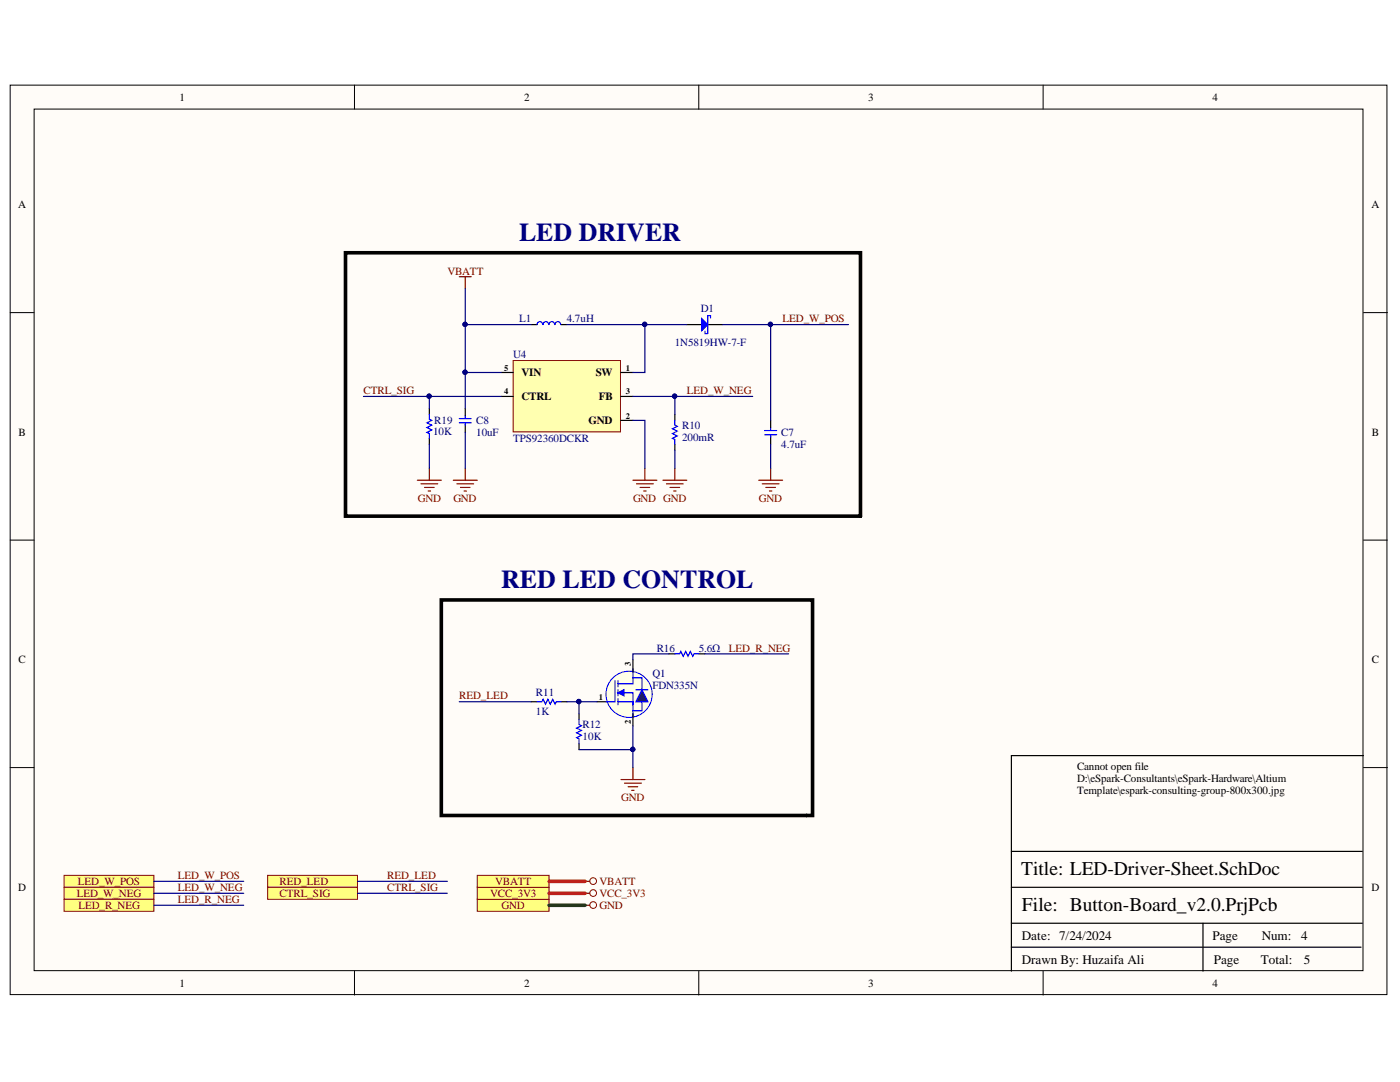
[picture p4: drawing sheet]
<svg xmlns="http://www.w3.org/2000/svg" width="279mm" height="216mm" viewBox="0 0 279 216" stroke-linecap="round" stroke-linejoin="round" font-family="sans-serif">
<g fill="#fffcf8" stroke="#000" stroke-width=".2">
<path d="M2 17h274.8v181.5h-274.8z"/>
<path d="M6.8 21.8h265.2v171.9h-265.2z"/>
</g>
<path d="M70.7 17v4.8M139.5 17v4.8M208.2 17v4.8M2 62.4h4.8M272.1 62.4h4.8M2 107.8h4.8M272.1 107.8h4.8M2 153.2h4.8M272.1 153.2h4.8M70.7 193.8v4.8M139.5 193.8v4.8M208.2 193.8v4.8" fill="none" stroke="#000" stroke-width=".2"/>
<path d="M119.1 140h2.4M272.1 150.8h-70.3v43M201.8 177.1h70.1M201.8 169.9h70.1M201.8 189h69.8M201.8 184.2h70.1M240.1 184.2v9.6" fill="none" stroke="#000" stroke-width=".24"/>
<circle cx="125.5" cy="138.5" r="4.6" fill="#ffffe8" stroke="#00f" stroke-width=".2"/>
<path d="M122.7 135.8v4.2h-1.8M123.3 138.2h3v2.4M123.3 135.8v1.2M123.3 137.6v1.2M123.3 139.4v1.2M126.3 133.5v2.9h-3M123.3 140h3v3" fill="none" stroke="#00f" stroke-width=".24"/>
<path d="M123.3 138.2l1.2-.6v1.2z" fill="#00f"/>
<path d="M123.3 138.2l1.2-.6v1.2zM126.3 135.2h1.8v6.6h-1.8M126.9 137.6h2.4" fill="none" stroke="#00f" stroke-width=".24"/>
<path d="M126.3 131.7v2.4M126.3 142.4v2.4" fill="none" stroke="#000" stroke-width=".24"/>
<path d="M128.1 137.6l1.2 2.4h-2.4z" fill="#073763"/>
<path d="M128.1 137.6l1.2 2.4h-2.4zM107.2 140h.9l.3-.5 .5 1 .4-1 .5 1 .5-1 .5 1 .2-.5h1M115.6 143.6v1l.4 .2-.9 .5 .9 .5-.9 .4 .9 .5-.9 .5 .5 .2v1" fill="none" stroke="#00f" stroke-width=".24"/>
<path d="M123.9 155.6h4.8M124.6 156.3h3.4M125.4 157h1.9M126.1 157.7h.5M126.3 153.2v2.4" fill="none" stroke="#800000" stroke-width=".24"/>
<path d="M106 140h1.2M112 140h1.2M115.6 142.4v1.2M115.6 148.4v1.2" fill="none" stroke="#000" stroke-width=".24"/>
<g fill="#ffff80" stroke="#800000" stroke-width=".2">
<path d="M95.2 179.4h14.4v2.4h-14.4z" fill-rule="evenodd"/>
<path d="M95.2 177.1h14.4v2.3h-14.4z" fill-rule="evenodd"/>
<path d="M53.4 174.7h17.9v2.4h-17.9z" fill-rule="evenodd"/>
<path d="M53.4 177.1h17.9v2.3h-17.9z" fill-rule="evenodd"/>
<path d="M95.2 174.7h14.4v2.4h-14.4z" fill-rule="evenodd"/>
</g>
<path d="M69 50.4h102.7v52.6h-102.7zM88.1 119.7h74.1v43h-74.1z" fill="none" stroke="#000" stroke-width=".72"/>
<g fill="#ffff80" stroke="#800000" stroke-width=".2">
<path d="M12.8 174.7h17.9v2.4h-17.9z" fill-rule="evenodd"/>
<path d="M12.8 177.1h17.9v2.3h-17.9z" fill-rule="evenodd"/>
<path d="M12.8 179.4h17.9v2.4h-17.9z" fill-rule="evenodd"/>
</g>
<g fill="none" stroke="#800000" stroke-width=".2">
<circle cx="118.4" cy="175.8" r=".67"/>
<circle cx="118.4" cy="178.2" r=".67"/>
<circle cx="118.4" cy="180.6" r=".67"/>
</g>
<path d="M116.8 178.2h.9M116.8 175.9h.9M116.8 180.6h.9" fill="none" stroke="#800000" stroke-width=".24"/>
<path d="M137.1 64.8h3M141.3 64.8h2.9" fill="none" stroke="#000" stroke-width=".24"/>
<path d="M140.1 63.6l1.2 1.2-1.2 1.2z" fill="#00f"/>
<g fill="none" stroke="#00f" stroke-width=".24">
<path d="M140.1 63.6l1.2 1.2-1.2 1.2zM141.3 63l-.1 3.6h-.5v-.5M141.3 63h.5v.5M85.7 82.7v.9l.5 .3-1 .5 1 .4-1 .5 1 .5-1 .5 .5 .2v1M91.7 84.4h2.3M91.7 83.5h2.3M92.9 82.9v.5M92.9 84.4v.4M152.6 86.7h2.4M152.6 85.9h2.4M153.8 85.3v.5M153.8 86.7v.5"/>
<path d="M134.7 130.5h.9l.3-.5 .5 .9 .4-.9 .5 .9 .5-.9 .5 .9 .2-.4h1"/>
</g>
<g fill="none" stroke="#800000" stroke-width=".24">
<path d="M91.7 55.2h2.3M92.9 55.2v2.4M83.3 95.8h4.8M84 96.5h3.4M84.7 97.3h1.9M85.4 98h.5M85.7 93.4v2.4M90.5 95.8h4.7M91.2 96.5h3.3M91.9 97.3h1.9M92.6 98h.5M92.9 93.4v2.4"/>
<path d="M126.3 95.8h4.8M127 96.5h3.4M127.7 97.3h2M128.5 98h.4M128.7 93.4v2.4M132.3 95.8h4.8M133 96.5h3.4M133.7 97.3h1.9M134.4 98h.5M134.7 93.4v2.4M151.4 95.8h4.8M152.1 96.5h3.4"/>
<path d="M152.8 97.3h2M153.6 98h.4M153.8 93.4v2.4"/>
</g>
<path d="M85.7 81.5v1.2M85.7 87.5v1.2M92.9 81.5v1.4M92.9 84.7v1.6M153.8 83.9v1.4M153.8 87.1v1.6M133.5 130.5h1.2M139.5 130.5h1.2" fill="none" stroke="#000" stroke-width=".24"/>
<path d="M102.4 71.9h21.4v14.3h-21.4z" fill="#ffffb0" stroke="#800000" stroke-width=".2"/>
<path d="M100 74.3h2.4M100 79.1h2.4M106 64.8h1.2M112 64.8h1.2M123.9 74.3h2.4M123.9 79.1h2.4M123.9 83.9h2.4M134.7 82.7v1.2M134.7 88.7v1.2" fill="none" stroke="#000" stroke-width=".24"/>
<path d="M108.3 64.8a.55 .55 0 0 0-.6-.6 .55 .55 0 0 0-.5 .6M109.5 64.8a.55 .55 0 0 0-.6-.6 .55 .55 0 0 0-.5 .6M110.7 64.8a.55 .55 0 0 0-.6-.6 .55 .55 0 0 0-.5 .6M111.9 64.8a.55 .55 0 0 0-.6-.6 .55 .55 0 0 0-.5 .6M134.7 83.9v.9l.5 .3-1 .5 1 .4-1 .5 1 .5-1 .5 .5 .2v1" fill="none" stroke="#00f" stroke-width=".24"/>
<g fill="none" stroke="#000080" stroke-width=".24">
<path d="M92.9 57.6v16.7h7.1M72.5 79.1h27.5M85.7 79.1v2.4M92.9 74.3v7.2M92.9 64.8h13.1M113.2 64.8h15.5M126.3 79.1h8.4v3.6M134.7 79.1h15.5M137.1 64.8h-8.4v9.5h-2.4M144.2 64.8h9.6M169.3 64.8h-15.5v19.1M85.7 88.7v4.7"/>
<path d="M92.9 86.3v7.1M126.3 83.9h2.4v9.5M134.7 89.9v3.5M153.8 88.7v4.7M133.5 130.5h-7.2v1.2M140.7 130.5h16.7M91.7 140h14.3M113.2 140h5.9M115.6 149.6h10.7M115.6 140v2.4M126.3 144.8v8.4M30.7 175.9h17.9"/>
<path d="M30.7 178.2h17.9M71.3 175.9h18M71.3 178.2h18M30.7 180.6h17.9"/>
</g>
<g fill="#000080" stroke="#000080" stroke-width=".2">
<circle cx="126.3" cy="149.5" r=".43"/>
<circle cx="115.5" cy="140" r=".43"/>
<circle cx="92.8" cy="74.3" r=".43"/>
<circle cx="85.6" cy="79.1" r=".43"/>
<circle cx="134.6" cy="79.1" r=".43"/>
<circle cx="92.8" cy="64.7" r=".43"/>
<circle cx="128.7" cy="64.7" r=".43"/>
<circle cx="153.8" cy="64.7" r=".43"/>
</g>
<path d="M109.6 180.6h7.2" fill="none" stroke="#274e13" stroke-width=".72"/>
<path d="M109.6 175.9h7.2M109.6 178.2h7.2" fill="none" stroke="#f00" stroke-width=".72"/>
<g font-size="5.2" fill="#000080">
<text x="103.6" y="48.1">LED DRIVER</text>
<text x="100" y="117.4">RED LED CONTROL</text>
</g>
<g font-size="3.9">
<text x="203.8" y="174.6">Title: LED-Driver-Sheet.SchDoc</text>
<text x="204" y="181.7">File: Button-Board_v2.0.PrjPcb</text>
</g>
<g font-size="2.6">
<text x="204" y="187.5">Date: 7/24/2024</text>
<text x="242" y="187.5">Page</text>
<text x="251.8" y="187.5">Num:</text>
<text x="259.7" y="187.5">4</text>
<text x="204" y="192.3">Drawn By: Huzaifa Ali</text>
<text x="242.3" y="192.3">Page</text>
<text x="251.6" y="192.3">Total:</text>
<text x="260.2" y="192.3">5</text>
</g>
<g font-size="2.2">
<text x="35.9" y="20.1">1</text>
<text x="104.6" y="20.1">2</text>
<text x="173.3" y="20.1">3</text>
<text x="242" y="20.1">4</text>
<text x="3.6" y="41.6">A</text>
<text x="273.7" y="41.6">A</text>
<text x="104.1" y="75.1">VIN</text>
<text x="118.9" y="75.1">SW</text>
<text x="104.1" y="79.8">CTRL</text>
<text x="119.5" y="79.8">FB</text>
<text x="3.7" y="87">B</text>
<text x="117.5" y="84.6">GND</text>
<text x="273.8" y="87">B</text>
<text x="3.7" y="132.4">C</text>
<text x="273.8" y="132.4">C</text>
<text x="214.9" y="153.7">Cannot open file</text>
<text x="214.9" y="156">D:\eSpark-Consultants\eSpark-Hardware\Altium</text>
<text x="214.9" y="158.4">Template\espark-consulting-group-800x300.jpg</text>
<text x="3.6" y="177.8">D</text>
<text x="273.7" y="177.8">D</text>
<text x="35.9" y="196.9">1</text>
<text x="104.6" y="196.9">2</text>
<text x="173.3" y="196.9">3</text>
<text x="242" y="196.9">4</text>
</g>
<g font-size="2.2" fill="#800000">
<text x="89.3" y="54.8">VBATT</text>
<text x="156.2" y="64.3">LED_W_POS</text>
<text x="72.6" y="78.6">CTRL_SIG</text>
<text x="137.1" y="78.6">LED_W_NEG</text>
<text x="83.4" y="100.2">GND</text>
<text x="90.5" y="100.2">GND</text>
<text x="126.3" y="100.2">GND GND</text>
<text x="151.4" y="100.2">GND</text>
<text x="145.4" y="130">LED_R_NEG</text>
<text x="91.7" y="139.6">RED_LED</text>
<text x="124" y="159.8">GND</text>
<text x="15.3" y="178.9">LED_W_NEG</text>
<text x="15.6" y="176.6">LED_W_POS</text>
<text x="35.5" y="177.8">LED_W_NEG</text>
<text x="35.5" y="175.4">LED_W_POS</text>
<text x="55.8" y="176.6">RED_LED</text>
<text x="55.8" y="178.9">CTRL_SIG</text>
<text x="77.3" y="177.8">CTRL_SIG</text>
<text x="77.3" y="175.4">RED_LED</text>
<text x="97.8" y="178.9">VCC_3V3</text>
<text x="98.8" y="176.6">VBATT</text>
<text x="119.7" y="178.9">VCC_3V3</text>
<text x="119.7" y="176.6">VBATT</text>
<text x="15.6" y="181.4">LED_R_NEG</text>
<text x="35.5" y="180.1">LED_R_NEG</text>
<text x="100.1" y="181.4">GND</text>
<text x="119.7" y="181.4">GND</text>
</g>
<g font-size="2.2" fill="#000080">
<text x="103.6" y="64.3">L1</text>
<text x="113.1" y="64.3">4.7uH</text>
<text x="139.9" y="62.3">D1</text>
<text x="102.4" y="71.4">U4</text>
<text x="134.7" y="69.1">1N5819HW-7-F</text>
<text x="86.4" y="86.7">10K</text>
<text x="86.7" y="84.6">R19</text>
<text x="95" y="84.6">C8</text>
<text x="95" y="87">10uF</text>
<text x="102.4" y="88.2">TPS92360DCKR</text>
<text x="136.1" y="85.5">R10</text>
<text x="136.1" y="87.9">200mR</text>
<text x="155.9" y="87">C7</text>
<text x="155.9" y="89.3">4.7uF</text>
<text x="131.1" y="130">R16</text>
<text x="139.4" y="130">5.6Ω</text>
<text x="130.2" y="135.2">Q1</text>
<text x="130.2" y="137.5">FDN335N</text>
<text x="107" y="138.9">R11</text>
<text x="107" y="142.7">1K</text>
<text x="116.3" y="145.3">R12</text>
<text x="116.3" y="147.7">10K</text>
</g>
<g font-size="1.7">
<text x="100.6" y="74">5</text>
<text x="124.9" y="74">1</text>
<text x="100.6" y="78.7">4</text>
<text x="124.9" y="78.7">3</text>
<text x="124.9" y="83.5">2</text>
<text x="125.9" y="132.9" transform="rotate(-90 125.9 132.9)">3</text>
<text x="119.5" y="139.6">1</text>
<text x="125.9" y="144.5" transform="rotate(-90 125.9 144.5)">2</text>
</g>
</svg>
